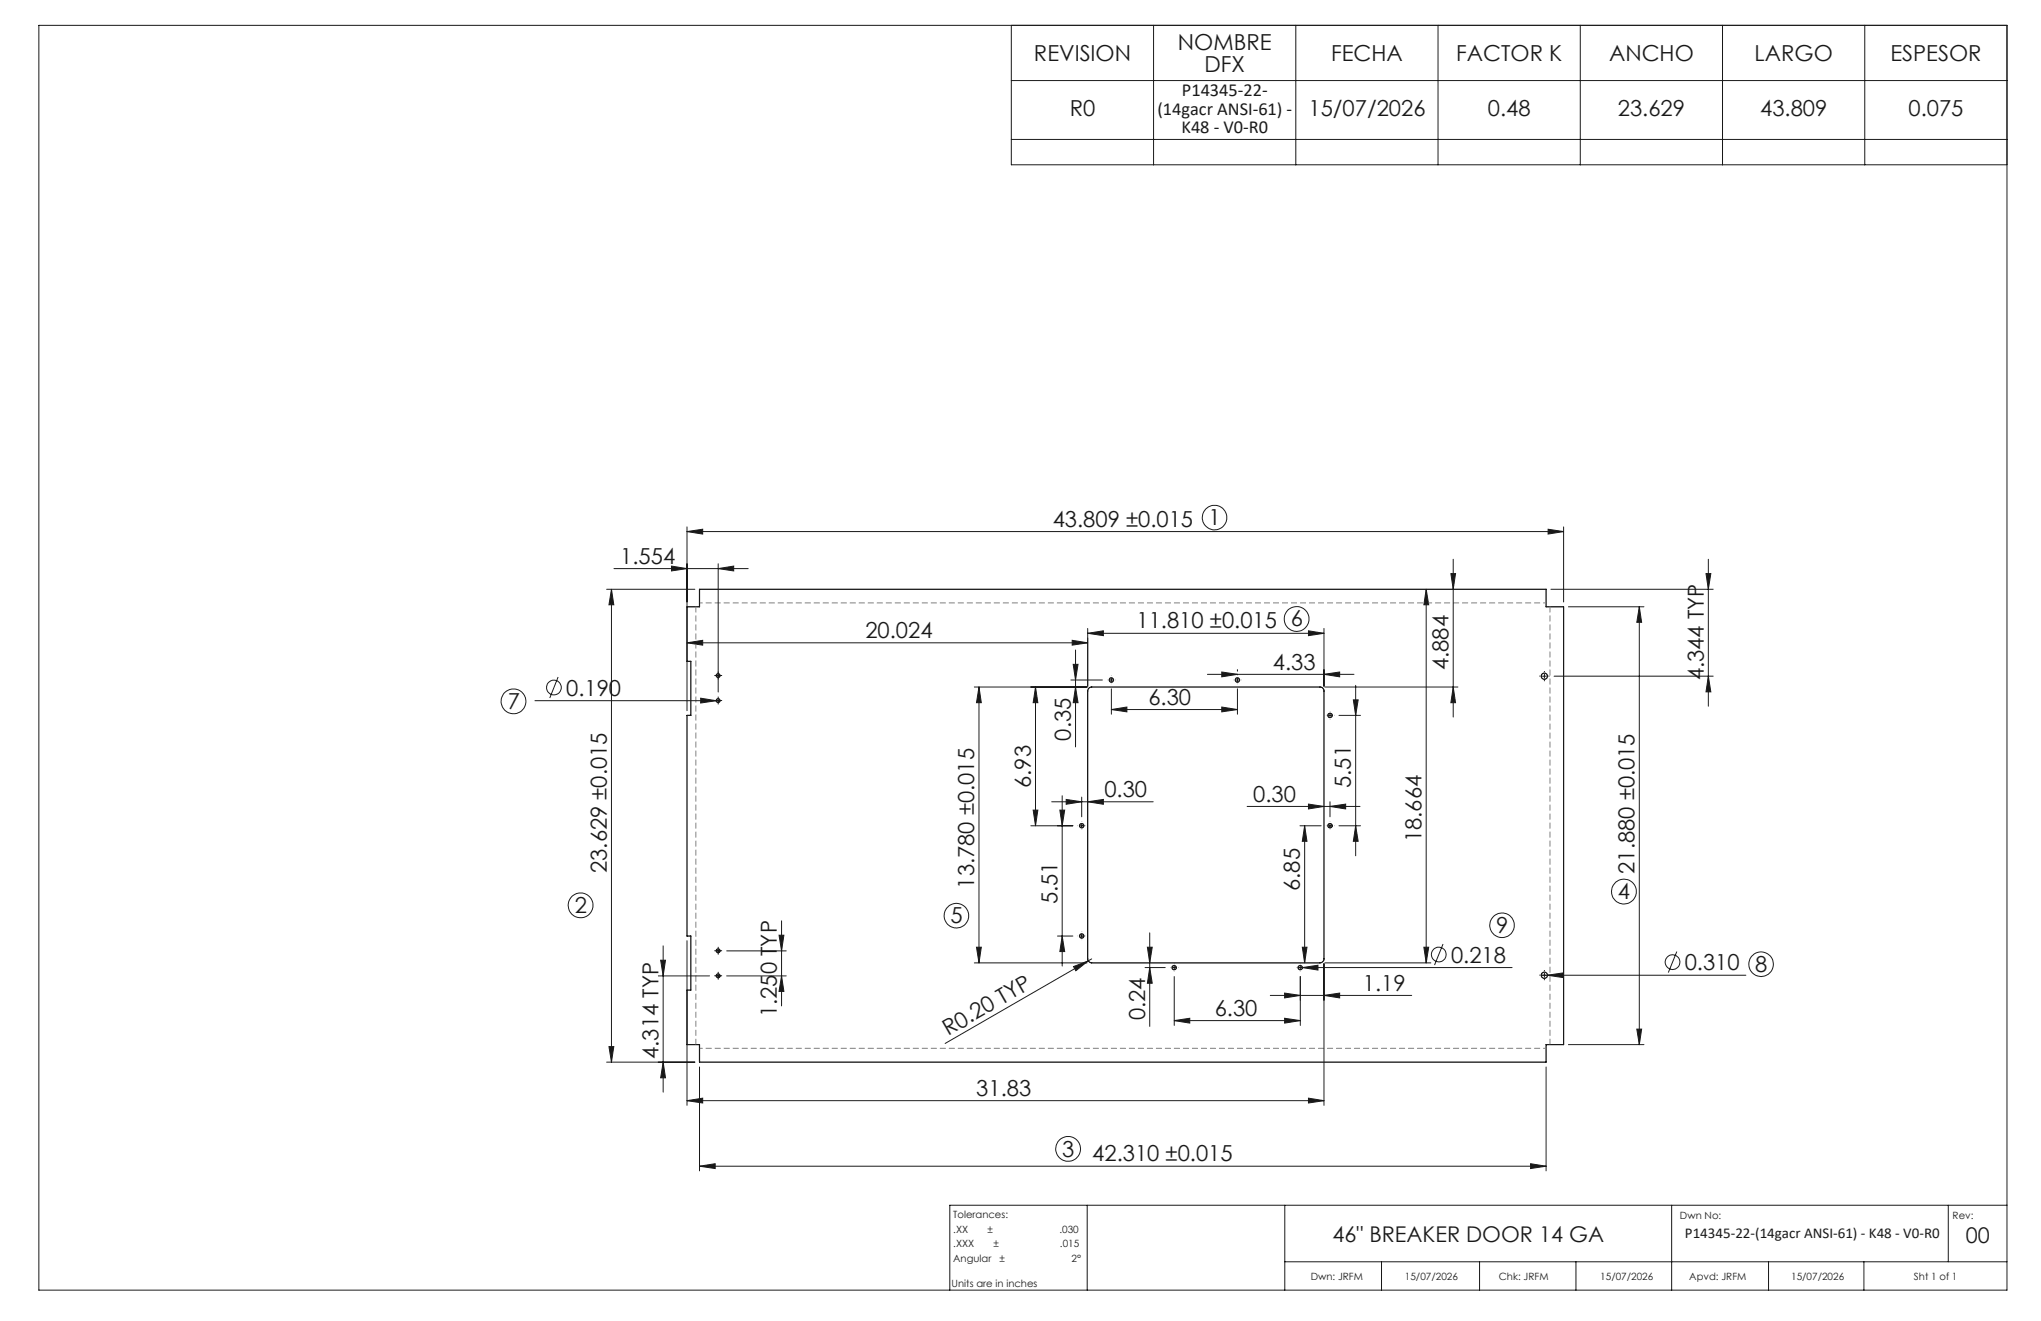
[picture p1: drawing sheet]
<svg xmlns="http://www.w3.org/2000/svg" width="432mm" height="279mm" viewBox="0 0 432 279" stroke-linecap="round" stroke-linejoin="round" font-family="sans-serif">
<g fill="none" stroke="#191924" stroke-width=".21">
<path d="M8.2 5.4h416.4v267.5h-416.4zM214 5.4v29.5h210.6M214 17h210.6M244.1 5.4v29.5M274.1 5.4v29.5M304.2 5.4v29.5M334.3 5.4v29.5M364.4 5.4v29.5M394.5 5.4v29.5M214 29.5h210.6M142.1 119.7l3.2 .6-3.2 .5zM145.3 112.4l3.4-.5v1.1z"/>
<path d="M145.3 111.4v38.9M145.3 112.4h185.5M151.9 119.2v27.2M307.4 118.3v33.4M327.5 111.9l3.3 .5-3.3 .6zM330.8 111.4v15.9M361.4 118.3v31.1M128.3 124.6h18.7M129.4 124.6l.5 3.3h-1.1zM129.4 124.6v100M129.9 120.3h28.4M145.3 136l3.4-.6v1.1z"/>
<path d="M145.3 136h84.8M151.9 120.3l3.3-.6v1.1zM226.8 135.4l3.3 .6-3.3 .5zM227.5 137.5v20.5M230.1 133.9l3.3-.5v1zM230.1 132.9v12.3M230.1 133.9h50M276.8 133.4l3.3 .5-3.3 .5zM280.1 132.9v12.3M301.7 124.6l.6 3.3h-1.1zM301.7 124.6v79.1M307 121.3h.9l-.5 3.3z"/>
<path d="M328.1 124.6h34.3M331.8 128.3h16M346.8 128.3l.5 3.3h-1zM346.8 128.3v92.6M360.9 121.3h1l-.5 3.3zM113.2 148.2h39.2M118.1 143.2l-1.8 4.4M148.2 147.7l3.3 .5-3.3 .5zM151.5 142.9h.9M151.9 147.8v.8M206.1 145.3h23.9M207.1 145.3l.5 3.3h-1z"/>
<path d="M207.1 145.3v58.4M219.1 145.3l.5 3.3h-1zM219.1 145.3v29.4M226.6 143.8h6.6M227 140.5h1.1l-.6 3.3zM227.5 145.3l.6 3.3h-1.1zM234.7 143.8h.8M235.1 150.1l3.3-.6v1.1zM235.1 143.4v.9M235.1 145.7v5.4M235.1 150.1h26.7M255.4 142.6h31.1"/>
<path d="M258.5 149.5l3.3 .6-3.3 .5zM258.5 142.1l3.3 .5-3.3 .6zM261.4 143.8h.8M261.8 141.6v.4M261.8 143.4v.9M261.8 145.7v5.4M280.1 142.6l3.3-.5v1.1zM280.3 145.3h28.1M281 151.3h.8M281.4 150.9v.8M283.3 151.3h4.5M286.3 148h1l-.5 3.3z"/>
<path d="M286.8 145v36M307.4 145.3l.5 3.3h-.9zM326.3 143h.8M326.7 142.6v.8M328.8 143h33.6M361.4 143l.5 3.3h-1zM218.1 174.7h8.9M218.6 171.3h1l-.5 3.4zM222.5 169.6h21.5M224.2 171.3h1l-.5 3.4zM224.7 168.3v36M225.6 169.1l3.2 .5-3.2 .5z"/>
<path d="M228.4 174.7h.9M228.8 168.6v4.2M228.8 174.2v.8M230.1 169.6l3.3-.5v1zM263.8 170.6h23.9M275 174.7h4.5M276 174.7l.5 3.2h-1zM276 174.7v29M276.8 170.1l3.3 .5-3.3 .5zM281 174.7h.8M281.4 170.6l3.3-.5v1zM281.4 169.6v3.2"/>
<path d="M281.4 174.2v.8M283.3 174.7h4.5M286.8 174.7l.5 3.2h-1zM145.3 199v34.8M164.8 197.8h1l-.5 3.3zM165.3 194.8v18M223.7 198h3.3M224.7 198l.5 3.3h-1zM228.4 198h.9M228.8 197.6v.8M243.2 197.3v19.8M305.3 199.7l-1.8 4.4"/>
<path d="M139.3 206.4h10.8M139.8 203.1h1l-.5 3.3zM140.3 200.1v30.9M151.5 206.4h.9M151.5 201.1h.9M151.9 200.7v.8M151.9 206v.8M153.7 206.4h12.6M153.7 201.1h12.6M165.3 206.4l.5 3.3h-1zM206.1 203.7h23.9M206.6 200.3h1l-.5 3.4z"/>
<path d="M227.1 204.4l3.1-1.2-2.6 2.1zM230.2 203.2l-30.2 17.5M231 202.8l-.8 .4M242.3 204.6h4.2M242.7 200.3h1.1l-.6 3.4zM243.2 204.6l.6 3.4h-1.1zM248 204.6h.8M248.4 215.9l3.3-.5v1zM248.4 204.3v.8M248.4 206.6v10.3M248.4 215.9h26.7M268.7 210.5h30"/>
<path d="M271.8 215.4l3.3 .5-3.3 .5zM271.8 210l3.3 .5-3.3 .6zM274.6 204.6h45.3M275.1 204.3v.8M275.1 206.6v10.3M275.5 200.3h1l-.5 3.4zM275.6 204.6l3.2-.4v1zM280.1 210.5l3.3-.5v1.1zM280.1 203.8v30M280.3 203.7h22.4M301.2 200.3h1.1l-.6 3.4zM326.1 206.3h43.3"/>
<path d="M326.7 205.8v.9M327.4 206.3l3.3-.5v1zM346.3 217.7h1l-.5 3.2zM354.8 201.3l-1.8 4.4M128.3 224.6h18.7M128.8 221.4h1.1l-.5 3.2zM140.3 224.6l.5 3.4h-1zM145.3 232.8l3.4-.5v1zM145.3 232.8h134.8M148 225.7v21.9M276.8 232.3l3.3 .5-3.3 .5zM327.1 225.7v21.9"/>
<path d="M331.8 220.9h16M148 246.7l3.3-.6v1.1zM148 246.7h179.1M230 254.9v18M271.8 254.9v18M323.8 246.1l3.3 .6-3.3 .5zM353.7 254.9v18M412.2 254.9v12M424.6 254.9h-223.7v18M271.8 266.9h152.8M292.3 266.9v6M313 266.9v6"/>
<path d="M333.4 266.9v6M374.2 266.9v6M394.3 266.9v6"/>
<circle cx="256.9" cy="109.5" r="2.6"/>
<circle cx="274.3" cy="130.9" r="2.62"/>
<circle cx="108.6" cy="148.4" r="2.62"/>
<circle cx="117.2" cy="145.4" r="1.56"/>
<circle cx="122.8" cy="191.5" r="2.62"/>
<circle cx="202.3" cy="193.7" r="2.6"/>
<circle cx="317.8" cy="195.7" r="2.59"/>
<circle cx="343.6" cy="188.6" r="2.62"/>
<circle cx="304.4" cy="201.9" r="1.55"/>
<circle cx="353.9" cy="203.5" r="1.56"/>
<circle cx="372.6" cy="203.9" r="2.6"/>
<circle cx="226" cy="243" r="2.62"/>
</g>
<g fill="none" stroke="#000" stroke-width=".25">
<path d="M148 124.6h179.1v3.7h3.7v92.6h-3.7v3.7h-179.1v-3.7h-2.7v-11.5h.9v-11.4h-.9v-46.7h.9v-11.4h-.9v-11.6h2.7zM230.4 145.6l.4-.3h48.5a.84 .84 0 0 1 .8 .9v56.6a.91 .91 0 0 1-.8 .9h-48.3a.91 .91 0 0 1-.9-.9v-56.6z"/>
<circle cx="151.9" cy="142.9" r=".4"/>
<circle cx="151.9" cy="148.2" r=".4"/>
<circle cx="235.1" cy="143.8" r=".46"/>
<circle cx="261.8" cy="143.8" r=".46"/>
<circle cx="281.4" cy="151.3" r=".47"/>
<circle cx="326.7" cy="143" r=".65"/>
<circle cx="228.8" cy="174.6" r=".46"/>
<circle cx="281.4" cy="174.6" r=".46"/>
<circle cx="228.8" cy="198" r=".46"/>
<circle cx="151.9" cy="201.1" r=".4"/>
<circle cx="151.9" cy="206.4" r=".4"/>
<circle cx="248.4" cy="204.7" r=".46"/>
<circle cx="275.1" cy="204.7" r=".46"/>
<circle cx="326.7" cy="206.3" r=".65"/>
</g>
<g fill="none" stroke="#191924" stroke-width=".21" stroke-dasharray="15.2 1.3 1.3 1.3" stroke-linecap="butt">
<path d="M151.5 142.9h-.4M151.5 148.2h-.4M151.9 142.5v-.4M151.9 143.3v.4M151.9 147.8v-.5M151.9 148.6v.4M152.4 142.9h.4M152.4 148.2h.4M235.1 143v-.1M235.1 144.6v.1M261 143.8h-.1M261.8 143v-.1"/>
<path d="M261.8 144.6v.1M262.6 143.8h.1M280.6 151.3h-.1M281.4 150.5v-.1M281.4 152.1v.1M282.2 151.3h.1M325.9 143h-.2M326.7 142.2v-.3M326.7 143.8v.3M327.6 143h.2M228.9 173.8v-.1M280.6 174.6h-.1"/>
<path d="M281.4 173.8v-.1M282.2 174.6h.1M151.5 201.1h-.4M151.5 206.4h-.4M151.9 200.7v-.4M151.9 201.5v.4M151.9 206v-.4M151.9 206.8v.4M152.4 201.1h.4M152.4 206.4h.4M247.6 204.6h-.1M274.3 204.6h-.1"/>
<path d="M275.9 204.6h.1M325.9 206.2h-.2M326.7 205.4v-.2M326.7 207.1v.2M327.6 206.2h.2"/>
</g>
<path d="M327.1 127.5h-179.1M148 221.7h179.1" fill="none" stroke="#808080" stroke-width=".21" stroke-dasharray="1.3 .6" stroke-dashoffset=".6" stroke-linecap="butt"/>
<path d="M147.2 128.3v92.6M327.9 220.9v-92.6" fill="none" stroke="#808080" stroke-width=".21" stroke-dasharray="1.3 .6" stroke-linecap="butt"/>
<g fill="#191924">
<path d="M148.2 147.7l3.3 .5-3.3 .5z"/>
<path d="M227.1 204.4l3.1-1.2-2.6 2.1z"/>
<path d="M275.6 204.6l3.2-.4v1z"/>
<path d="M258.5 149.5l3.3 .6-3.3 .5zM235.1 150.1l3.3-.6v1.1z"/>
<path d="M145.3 112.4l3.4-.5v1.1zM327.5 111.9l3.3 .5-3.3 .6zM142.1 119.7l3.2 .6-3.2 .5zM151.9 120.3l3.3-.6v1.1zM327.4 206.3l3.3 .5v-1zM248.4 215.9l3.3-.5v1zM271.8 215.4l3.3 .5-3.3 .5z"/>
<path d="M145.3 136l3.4-.6v1.1zM226.8 135.4l3.3 .6-3.3 .5zM225.6 169.1l3.2 .5-3.2 .5zM230.1 169.6l3.3-.5v1z"/>
<path d="M230.1 133.9l3.3-.5v1zM276.8 133.4l3.3 .5-3.3 .5zM271.8 210l3.3 .5-3.3 .6zM280.1 210.5l3.3-.5v1.1zM258.5 142.1l3.3 .5-3.3 .6zM280.1 142.6l3.3-.5v1.1zM276.8 170.1l3.3 .5-3.3 .5zM281.4 170.6l3.3-.5v1zM145.3 232.8l3.4-.5v1zM276.8 232.3l3.3 .5-3.3 .5z"/>
<path d="M323.8 246.1l3.3 .6-3.3 .5zM148 246.7l3.3-.6v1.1z"/>
<path d="M307.4 145.3l.5 3.3h-.9zM307 121.3h.9l-.5 3.3zM243.2 204.6l.6 3.4h-1.1zM242.7 200.3h1.1l-.6 3.4zM275.5 200.3h1l-.5 3.4zM276 174.7l.5 3.2h-1zM286.8 174.7l.5 3.2h-1zM286.3 148h1l-.5 3.3zM227.5 145.3l.6 3.3h-1.1zM227 140.5h1.1l-.6 3.3z"/>
<path d="M129.4 124.6l.5 3.3h-1.1zM128.8 221.4h1.1l-.5 3.2zM346.8 128.3l.5 3.3h-1zM346.3 217.7h1l-.5 3.2zM207.1 145.3l.5 3.3h-1zM206.6 200.3h1l-.5 3.4zM301.7 124.6l.6 3.3h-1.1zM301.2 200.3h1.1l-.6 3.4zM360.9 121.3h1l-.5 3.3zM361.4 143l.5 3.3h-1zM139.8 203.1h1l-.5 3.3zM140.3 224.6l.5 3.4h-1zM164.8 197.8h1l-.5 3.3zM165.3 206.4l.5 3.3h-1zM219.1 145.3l.5 3.3h-1zM218.6 171.3h1l-.5 3.4zM224.2 171.3h1l-.5 3.4zM224.7 198l.5 3.3h-1z"/>
</g>
<g font-size="4.7" fill="#191924">
<text x="249.2" y="10.6">NOMBRE</text>
<text x="218.8" y="12.9">REVISION</text>
<text x="254.8" y="15.1">DFX</text>
<text x="281.6" y="12.9">FECHA</text>
<text x="308.1" y="12.9">FACTOR K</text>
<text x="340.4" y="12.9">ANCHO</text>
<text x="371.2" y="12.9">LARGO</text>
<text x="399.9" y="12.9">ESPESOR</text>
<text x="226.3" y="24.5">R0</text>
<text x="276.8" y="24.5">15/07/2026</text>
<text x="314.8" y="24.5">0.48</text>
<text x="342.3" y="24.5">23.629</text>
<text x="372.4" y="24.5">43.809</text>
<text x="403.8" y="24.5">0.075</text>
<text x="222.7" y="111.4">43.809 ±0.015</text>
<text x="255.7" y="111.1">1</text>
<text x="131.2" y="119.2">1.554</text>
<text x="183.1" y="134.9">20.024</text>
<text x="240.5" y="132.9">11.810 ±0.015 6</text>
<text x="269.3" y="141.6">4.33</text>
<text x="306.5" y="141.8" transform="rotate(-90 306.5 141.8)">4.884</text>
<text x="360.4" y="143.9" transform="rotate(-90 360.4 143.9)">4.344 TYP</text>
<text x="107.4" y="149.9">7</text>
<text x="119.8" y="147.1">0.190</text>
<text x="243" y="149">6.30</text>
<text x="226.6" y="156.7" transform="rotate(-90 226.6 156.7)">0.35</text>
<text x="218.1" y="166.6" transform="rotate(-90 218.1 166.6)">6.93</text>
<text x="285.8" y="166.6" transform="rotate(-90 285.8 166.6)">5.51</text>
<text x="233.6" y="168.6">0.30</text>
<text x="265.2" y="169.5">0.30</text>
<text x="300.7" y="178.1" transform="rotate(-90 300.7 178.1)">18.664</text>
<text x="128.4" y="184.6" transform="rotate(-90 128.4 184.6)">23.629 ±0.015</text>
<text x="345.8" y="184.8" transform="rotate(-90 345.8 184.8)">21.880 ±0.015</text>
<text x="206.1" y="188" transform="rotate(-90 206.1 188)">13.780 ±0.015</text>
<text x="223.7" y="191.3" transform="rotate(-90 223.7 191.3)">5.51</text>
<text x="275" y="188.5" transform="rotate(-90 275 188.5)">6.85</text>
<text x="342.3" y="190.2">4</text>
<text x="121.6" y="193.1">2</text>
<text x="201.1" y="195.3">5</text>
<text x="316.5" y="197.3">9</text>
<text x="307" y="203.6">0.218</text>
<text x="288.3" y="209.5">1.19</text>
<text x="356.4" y="205.2">0.310 8</text>
<text x="164.3" y="215.1" transform="rotate(-90 164.3 215.1)">1.250 TYP</text>
<text x="242.3" y="215.8" transform="rotate(-90 242.3 215.8)">0.24</text>
<text x="257" y="214.8">6.30</text>
<text x="200.6" y="219.2" transform="rotate(-30 200.6 219.2)">R0.20 TYP</text>
<text x="139.3" y="224" transform="rotate(-90 139.3 224)">4.314 TYP</text>
<text x="206.5" y="231.8">31.83</text>
<text x="224.7" y="244.6">3</text>
<text x="231.1" y="245.6">42.310 ±0.015</text>
</g>
<g font-size="4.6" fill="#191924">
<text x="281.9" y="262.7">46&quot; BREAKER DOOR 14 GA</text>
<text x="415.9" y="263">00</text>
</g>
<g font-size="3.9" fill="#191924">
<text x="250" y="20.3">P14345-22-</text>
<text x="244.9" y="24.2">(14gacr ANSI-61) -</text>
<text x="250" y="28.1">K48 - V0-R0</text>
</g>
<text font-size="3.2" fill="#191924" x="356.5" y="261.8">P14345-22-(14gacr ANSI-61) - K48 - V0-R0</text>
<g font-size="2.1" fill="#191924">
<text x="201.7" y="257.6">Tolerances:</text>
<text x="355.4" y="257.8">Dwn No:</text>
<text x="413.1" y="257.8">Rev:</text>
<text x="201.7" y="260.7">.XX</text>
<text x="201.7" y="263.9">.XXX</text>
<text x="208.9" y="260.7">±</text>
<text x="210.2" y="263.9">±</text>
<text x="224.1" y="260.7">.030</text>
<text x="224.3" y="263.9">.015</text>
<text x="201.7" y="267">Angular</text>
<text x="211.5" y="267">±</text>
<text x="226.7" y="267">2°</text>
<text x="201.3" y="272.3">Units are in inches</text>
<text x="277.3" y="270.7">Dwn: JRFM</text>
<text x="297.2" y="270.7">15/07/2026</text>
<text x="317.1" y="270.7">Chk: JRFM</text>
<text x="338.6" y="270.7">15/07/2026</text>
<text x="357.4" y="270.7">Apvd: JRFM</text>
<text x="378.9" y="270.7">15/07/2026</text>
<text x="404.9" y="270.7">Sht 1 of 1</text>
</g>
</svg>
